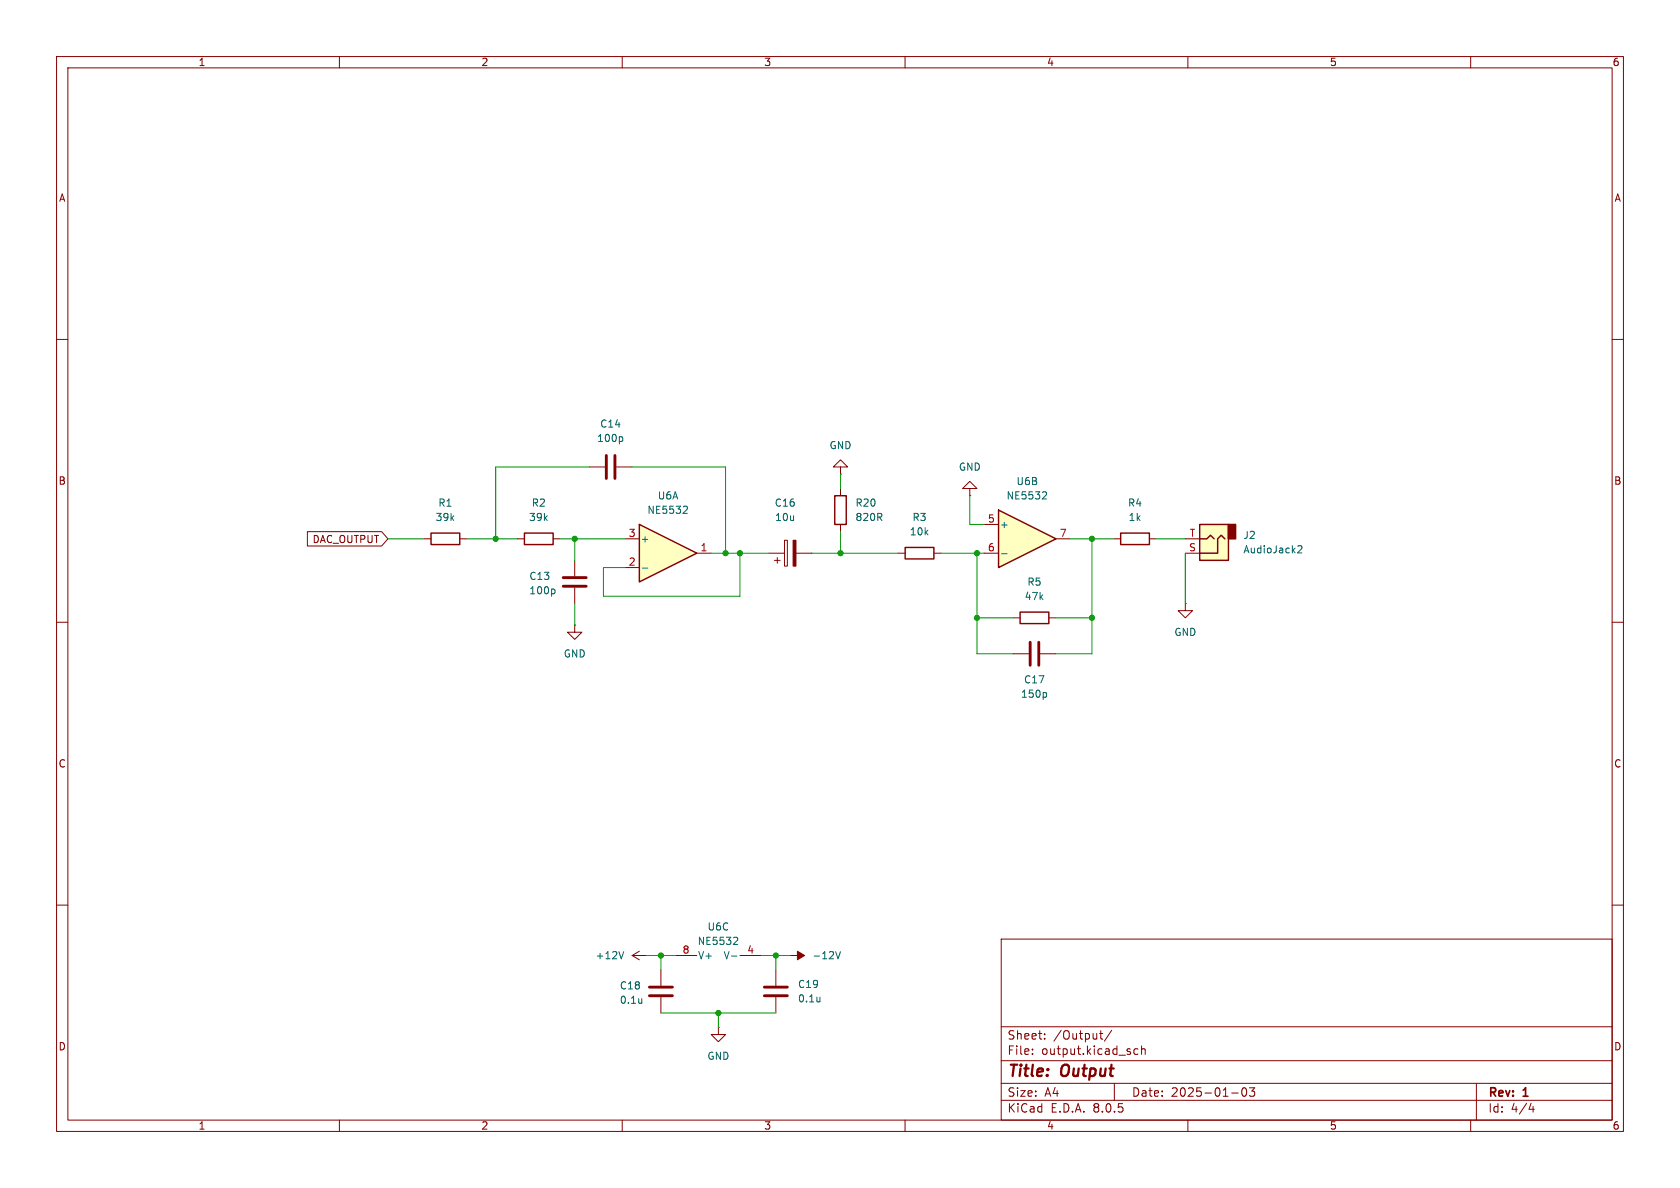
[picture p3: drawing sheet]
<svg xmlns="http://www.w3.org/2000/svg" width="297mm" height="210mm" viewBox="0 0 297 210" stroke-linecap="round" stroke-linejoin="round" font-family="sans-serif">
<g fill="none" stroke="#840000" stroke-width=".18">
<path d="M10 10h277v190h-277zM12 12h273v186h-273zM60 10v2M110 10v2M160 10v2M210 10v2M260 10v2M10 60h2M285 60h2M10 110h2M285 110h2M10 160h2"/>
<path d="M285 160h2M177 166h108v32h-108zM60 198v2M110 198v2M160 198v2M177 194.5h108M177 191.5h108M177 187.5h108M177 181.5h108M182.5 186.3v.1M182.5 185.5v.1M184.7 183.6v.1"/>
<path d="M184.7 182.8v.1M194.4 182.7h.6M194.6 182.2v1.3l.4 .2M196.5 182.1l-1.3 2M197 191.5v3M201.2 185.5l-.5-.1-.2 .3v.4l.1 .2h.6M201.8 185.5l.2-.1 .4 .1 .1 .9M201.8 184.9v1.5M210 198v2M217.7 193.2h1.2M219.7 192.4l.2-.1a.81 .81 0 0 1 .6 .6 .81 .81 0 0 1-.3 .8l-.2 .1a.81 .81 0 0 1-.3-1.4zM220.9 192.3h.9l-.5 .6 .4 .1v.7l-.2 .1h-.4l-.2-.1"/>
<path d="M260 198v2M261 191.5v6.5M270.7 195l-.4 1.1h.9M271 195.6v1"/>
</g>
<path d="M212.1 92.7h5.1v6.4h-5.1z" fill="#ffffc2"/>
<path d="M217.2 92.7h1.2v2.6h-1.2z" fill="#840000" stroke="#840000" stroke-width=".25"/>
<path d="M92.7 94.2h5.1v2.1h-5.1zM147.6 87.6h2v5.1h-2zM160 96.8h5.1v2h-5.1zM198.1 94.2h5.1v2.1h-5.1zM212.1 92.7h5.1v6.4h-5.1zM212.1 95.3h1.3l.6-.7 .6 .7M216.5 95.3l-.6-.7-.6 .7v2.5h-3.2M180.3 108.2h5.1v2h-5.1z" fill="none" stroke="#840000" stroke-width=".25"/>
<g fill="none" stroke="#840000" stroke-width=".18">
<path d="M91.4 95.3h1.3M97.8 95.3h1.3M104.1 82.6h2.8M109 82.6h2.8M135.9 97.8h2.8M136.9 99.1h1M137.4 98.6v1M138.7 95.5h.5v4.6h-.5zM140.7 97.8h2.8M148.6 82.6h1.3l-1.3-1.3-1.3 1.3h1.3v1.2M148.6 83.8h.1M148.6 86.4v1.2"/>
<path d="M148.6 92.7v1.3M158.7 97.8h1.3M165.1 97.8h1.3M171.4 86.4h1.3l-1.3-1.3-1.2 1.3h1.2v1.2M171.4 87.6h.1M196.8 95.3h1.3M203.2 95.3h1.3M209.5 97.8h2.6M209.5 95.3h2.6M179.1 115.6h2.8M179.1 109.2h1.2M183.9 115.6h2.8"/>
<path d="M185.4 109.2h1.3M209.5 106.7v1.3h1.3l-1.3 1.2-1.2-1.2h1.2M209.5 106.7h.1M111.8 168.9l1.2 .8M111.8 168.9h2.5M113 168.1l-1.2 .8M114.3 168.9h.1M116.8 171.5v2.7M116.8 176.3v2.8"/>
</g>
<path d="M109.9 77.2l.2 .2v.4l-.2 .2M229.4 96.6l.5-.1 .3 .3-.8 .9h.8M184.8 122.4l.2 .3v.3l-.2 .3M110.3 168.2l-.5 1.3M113.5 176.5v.9M113.5 177.2l-.1 .1" fill="none" stroke="#006464" stroke-width=".18"/>
<path d="M107.2 80.5v4.1M108.7 80.5v4.1M182.1 113.5v4.1M183.6 113.5v4.1M114.8 176h4.1M114.8 174.5h4.1" fill="none" stroke="#840000" stroke-width=".51"/>
<path d="M140.2 95.5h.5v4.6h-.5z" fill="#840000" stroke="#840000" stroke-width=".18"/>
<path d="M176.5 90.2l10.2 5.1-10.2 5z" fill="#ffffc2"/>
<path d="M76.2 94.2h5.1v2.1h-5.1zM176.5 90.2l10.2 5.1-10.2 5z" fill="none" stroke="#840000" stroke-width=".25"/>
<path d="M74.9 95.3h1.3M81.3 95.3h1.2M174 92.7h2.5M174 97.8h2.5M186.7 95.3h2.5M119.4 168.9h3.8M130.8 168.9h3.8M127 181.6v1.3h1.3l-1.3 1.3-1.3-1.3h1.3M127 181.6h.1" fill="none" stroke="#840000" stroke-width=".18"/>
<path d="M177.1 97.9h.9M184.5 86.9l.4 .1 .1 .3-.8 .9h.8M129.3 169h1M129.9 165.7h.4l.1 .3-.8 .9h.8" fill="none" stroke="#006464" stroke-width=".18"/>
<path d="M113 92.7l10.2 5.1-10.2 5.1z" fill="#ffffc2"/>
<path d="M113 92.7l10.2 5.1-10.2 5.1z" fill="none" stroke="#840000" stroke-width=".25"/>
<path d="M54.3 94h13.2l1.1 1.3-1.1 1.2h-13.2zM101.6 99.1v2.8M110.5 95.3h2.5M123.2 97.8h2.5M101.6 110.5v1.3h1.3l-1.3 1.2-1.3-1.2h1.3M101.6 110.5h.1M101.6 103.9v2.8M110.5 100.3h2.5M137.2 171.5v2.7M137.2 176.3v2.8M139.7 168.9h.1" fill="none" stroke="#840000" stroke-width=".18"/>
<path d="M121 89.5h.4l.1 .3-.8 .9h.8M97.9 104.1l.2 .3v.3l-.2 .3M113.6 100.4h.9M145 176.3v.8M145 177h-.1M147.7 168.2l.5 1.3 .4-1.3" fill="none" stroke="#006464" stroke-width=".18"/>
<path d="M99.6 103.6h4M99.6 102.1h4M135.1 176h4.1M135.1 174.5h4.1" fill="none" stroke="#840000" stroke-width=".51"/>
<path d="M139.7 168.9h1.3v-.8l1.2 .8-1.2 .8v-.8z" fill="#840000" stroke="#840000" stroke-width=".18"/>
<g fill="none" stroke="#009600" stroke-width=".18">
<path d="M68.6 95.3h6.3M82.5 95.3h8.9M99.1 95.3h11.4M101.6 95.3v3.8M104.1 82.6h-16.5v12.7M111.8 82.6h16.5v15.2M125.7 97.8h10.2M130.8 97.8v7.6h-24.1v-5.1h3.8M143.5 97.8h15.2M148.6 83.8v2.6M148.6 94v3.8M166.4 97.8h7.6"/>
<path d="M171.4 87.6v5.1h2.6M172.7 97.8v17.8h6.4M189.2 95.3h7.6M193 95.3v20.3h-6.3M204.5 95.3h5M209.5 97.8v8.9M101.6 106.7v3.8M172.7 109.2h6.4M186.7 109.2h6.3M114.3 168.9h5.1M116.8 179.1h20.4M116.8 168.9v2.6"/>
<path d="M127 179.1v2.5M134.6 168.9h5.1M137.2 168.9v2.6"/>
</g>
<g fill="#009600" stroke="#009600" stroke-width=".18">
<circle cx="101.6" cy="95.3" r=".46"/>
<circle cx="116.8" cy="168.9" r=".46"/>
<circle cx="128.3" cy="97.8" r=".46"/>
<circle cx="137.2" cy="168.9" r=".46"/>
<circle cx="87.6" cy="95.3" r=".46"/>
<circle cx="127" cy="179.1" r=".46"/>
<circle cx="172.7" cy="109.2" r=".46"/>
<circle cx="172.7" cy="97.8" r=".46"/>
<circle cx="193" cy="95.3" r=".46"/>
<circle cx="130.8" cy="97.8" r=".46"/>
<circle cx="193" cy="109.2" r=".46"/>
<circle cx="148.6" cy="97.8" r=".46"/>
</g>
<g font-size="2.8" fill="#840000">
<text x="178" y="190.9">Title:</text>
<text x="187.7" y="190.9">Output</text>
</g>
<g font-size="2.1" fill="#840000">
<text x="178" y="184">Sheet:</text>
<text x="186.2" y="184">/Output/</text>
<text x="178" y="186.7">File:</text>
<text x="184.1" y="186.7">output.kicad_sch</text>
<text x="178" y="196.9">KiCad</text>
<text x="178" y="194.1">Size:</text>
<text x="184.7" y="194.1">A4</text>
<text x="185.7" y="196.9">E.D.A.</text>
<text x="193.3" y="196.9">8.0.5</text>
<text x="200" y="194.1">Date:</text>
<text x="207" y="194.1">2025-01-03</text>
<text x="263" y="194.3">Rev:</text>
<text x="263" y="196.9">Id:</text>
<text x="267.1" y="196.9">4/4</text>
<text x="269.4" y="194.3">1</text>
</g>
<g font-size="1.8" fill="#840000">
<text x="35" y="11.9">1</text>
<text x="85" y="11.9">2</text>
<text x="135" y="11.9">3</text>
<text x="185" y="11.9">4</text>
<text x="235" y="11.9">5</text>
<text x="285" y="11.9">6</text>
<text x="10.3" y="35.9">A</text>
<text x="285.3" y="35.9">A</text>
<text x="10.3" y="85.9">B</text>
<text x="285.3" y="85.9">B</text>
<text x="55.2" y="96.2">DAC_OUTPUT</text>
<text x="10.3" y="135.9">C</text>
<text x="285.3" y="135.9">C</text>
<text x="10.3" y="185.9">D</text>
<text x="285.3" y="185.9">D</text>
<text x="35" y="199.9">1</text>
<text x="85" y="199.9">2</text>
<text x="135" y="199.9">3</text>
<text x="185" y="199.9">4</text>
<text x="235" y="199.9">5</text>
<text x="285" y="199.9">6</text>
</g>
<g font-size="1.8" fill="#006464">
<text x="106" y="75.8">C14</text>
<text x="105.5" y="78.3">100p</text>
<text x="146.6" y="79.6">GND</text>
<text x="169.4" y="83.4">GND</text>
<text x="77.4" y="89.8">R1</text>
<text x="93.9" y="89.8">R2</text>
<text x="116.2" y="88.5">U6A</text>
<text x="136.9" y="89.8">C16</text>
<text x="151.1" y="89.8">R20</text>
<text x="177.8" y="88.5">NE5532</text>
<text x="179.6" y="86">U6B</text>
<text x="199.3" y="89.8">R4</text>
<text x="76.9" y="92.3">39k</text>
<text x="93.4" y="92.3">39k</text>
<text x="114.3" y="91">NE5532</text>
<text x="136.9" y="92.3">10u</text>
<text x="151.1" y="92.3">820R</text>
<text x="160.7" y="94.8">10k</text>
<text x="161.2" y="92.3">R3</text>
<text x="176.7" y="93.6">+</text>
<text x="199.4" y="92.3">1k</text>
<text x="219.7" y="95.5">J2</text>
<text x="113.2" y="96.1">+</text>
<text x="219.7" y="98">AudioJack2</text>
<text x="93.5" y="105.3">100p</text>
<text x="93.5" y="102.7">C13</text>
<text x="181.1" y="106.3">47k</text>
<text x="181.5" y="103.7">R5</text>
<text x="207.5" y="112.6">GND</text>
<text x="99.6" y="116.4">GND</text>
<text x="180.4" y="123.5">150p</text>
<text x="180.9" y="121">C17</text>
<text x="123.2" y="167.2">NE5532</text>
<text x="125" y="164.7">U6C</text>
<text x="105.2" y="169.8">+12V</text>
<text x="123.3" y="169.8">V+</text>
<text x="127.8" y="169.8">V-</text>
<text x="143.5" y="169.8">-12V</text>
<text x="109.5" y="175.1">C18</text>
<text x="109.5" y="177.6">0.1u</text>
<text x="141" y="174.9">C19</text>
<text x="141" y="177.4">0.1u</text>
<text x="125" y="187.6">GND</text>
</g>
<g font-size="1.8" fill="#a90000">
<text x="111.1" y="95">3</text>
<text x="174.6" y="92.5">5</text>
<text x="187.3" y="95">7</text>
<text x="210.2" y="95">T</text>
<text x="111.1" y="100.1">2</text>
<text x="123.8" y="97.5">1</text>
<text x="174.6" y="97.5">6</text>
<text x="210.1" y="97.5">S</text>
<text x="120.6" y="168.7">8</text>
<text x="132" y="168.7">4</text>
</g>
</svg>
